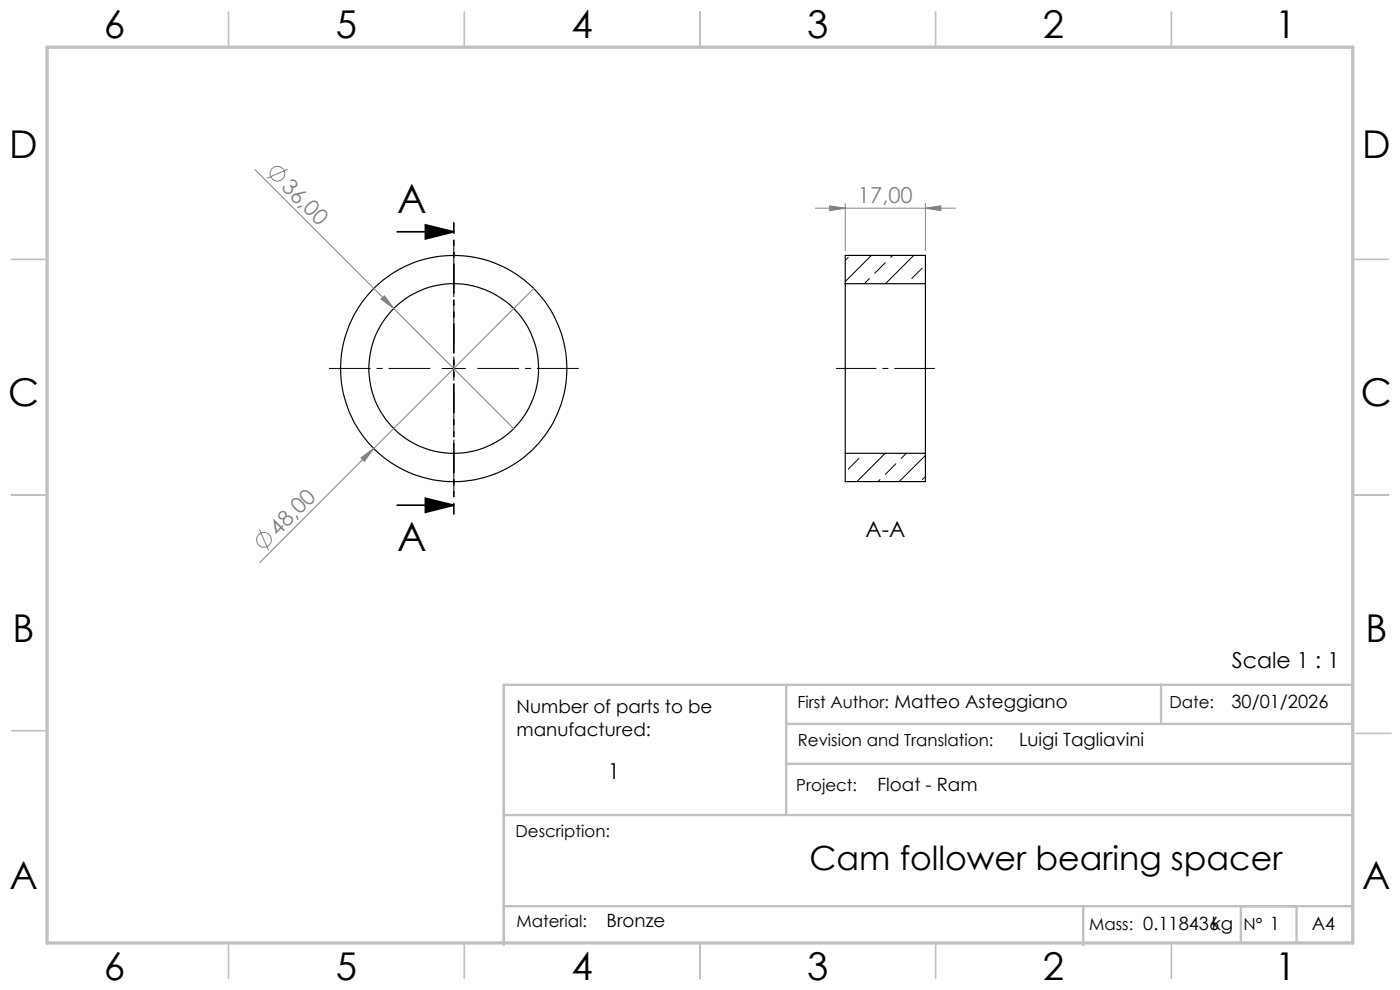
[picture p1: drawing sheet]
<svg xmlns="http://www.w3.org/2000/svg" width="297mm" height="210mm" viewBox="0 0 297 210" stroke-linecap="round" stroke-linejoin="round" font-family="sans-serif">
<g fill="none" stroke="#000" stroke-width=".25">
<path d="M179.3 60.2v36M179.3 60.2h17M179.3 60.2v-6h17v6M196.3 60.2v36M179.3 96.2h17M179.3 96.2v6h17v-6"/>
<circle cx="96.3" cy="78.2" r="18"/>
<circle cx="96.3" cy="78.2" r="24"/>
</g>
<g fill="none" stroke="#000" stroke-width=".21">
<path d="M180 54.6l-.7 .6M184.4 59.1l-1 1.1M184.9 54.2l-5.6 5.5M187.8 55.7l-2.2 2.3M189.4 54.2l-.5 .4M193.9 54.2l-6 6M195.7 56.9l-2.3 2.2M93.8 78.2h4.9M96.3 75.7v5M182.2 97.3l-2.2 2.2M187.8 96.2l-6 6M190 98.4l-2.2 2.2"/>
<path d="M192.3 96.2l-1.1 1.1M196.3 96.6l-5.6 5.6M186.7 101.7l-.4 .5M196.3 101.1l-.6 .6"/>
</g>
<g fill="none" stroke="#808080" stroke-width=".21">
<path d="M54.1 36l29.4 29.4M61.1 35.9l-4.4 1.9M173 44.2h29.7M176 43.7l3.3 .5-3.3 .5zM179.3 43.2v10M196.3 44.2l3.3-.5v1zM196.3 43.2v10M80.8 63.5l.8-.7 1.9 2.6zM83.5 65.4l25.5 25.5M113.2 61.2l-33.9 33.9M76.6 97.1l2.7-2-2 2.8zM79.3 95.1l-24.2 24.2"/>
<path d="M55.1 112.3l1.8 4.4"/>
<circle cx="58.9" cy="36.9" r="1.56"/>
<circle cx="56" cy="114.5" r="1.56"/>
</g>
<path d="M84.2 49.2h12.1M90.2 47.7l6.1 1.5-6.1 1.5zM84.2 107.2h12.1M90.2 105.7l6.1 1.5-6.1 1.5z" fill="none" stroke="#000" stroke-width=".35"/>
<path d="M198.3 78.2h-21" fill="none" stroke="#000" stroke-width=".21" stroke-dasharray="15.2 1.3 1.3 1.3" stroke-dashoffset="6.6" stroke-linecap="butt"/>
<path d="M91.3 78.2h-21.5M96.3 73.2v-21.5M101.3 78.2h21.5M96.3 83.2v21.5" fill="none" stroke="#000" stroke-width=".21" stroke-dasharray="15.2 1.3 1.3 1.3" stroke-dashoffset="6.4" stroke-linecap="butt"/>
<path d="M96.3 47.2v62" fill="none" stroke="#000" stroke-width=".35" stroke-dasharray="6.3 1.3 1.3 1.3 1.3 1.3" stroke-dashoffset="3.9" stroke-linecap="butt"/>
<g fill="none" stroke="#c0c0c0" stroke-width=".35">
<path d="M48.5 2.5v7.5M98.5 2.5v7.5M148.5 2.5v7.5M198.5 2.5v7.5M248.5 2.5v7.5M2.5 55h7.5M287 55h7.5M2.5 105h7.5M287 105h7.5M2.5 155h7.5M287.6 155.6h7.5M48.5 200v7.5"/>
<path d="M98.5 200v7.5M148.5 200v7.5M198.5 200v7.5M248.5 200v7.5"/>
</g>
<path d="M166.8 153.6h120.1v-8.3h-180v55.2M166.8 145.3v27.6M246.3 145.3v8.3M106.9 172.9h180M166.8 162h120.1M106.9 192.2h180M229.8 192.2v8.3M263.2 192.2v7.7M275.1 192.2v7.7" fill="none" stroke="#c0c0c0" stroke-width=".5"/>
<path d="M10 10h277v190h-277z" fill="none" stroke="#c0c0c0" stroke-width=".7"/>
<path d="M90.2 47.7l6.1 1.5-6.1 1.5zM90.2 105.7l6.1 1.5-6.1 1.5z" fill="#000"/>
<g fill="#808080">
<path d="M80.8 63.5l.8-.7 1.9 2.6z"/>
<path d="M76.6 97.1l2.7-2-2 2.8z"/>
<path d="M176 43.7l3.3 .5-3.3 .5zM196.3 44.2l3.3-.5v1z"/>
</g>
<g font-size="8.5">
<text x="84.3" y="45.3">A</text>
<text x="84.3" y="116.8">A</text>
</g>
<g font-size="8.1">
<text x="22" y="8">6</text>
<text x="71.2" y="8">5</text>
<text x="121.2" y="8">4</text>
<text x="171.2" y="8">3</text>
<text x="221.2" y="8">2</text>
<text x="270.5" y="8">1</text>
<text x="2" y="33.6">D</text>
<text x="289" y="33.6">D</text>
<text x="1.7" y="86.1">C</text>
<text x="288.7" y="86.1">C</text>
<text x="2.7" y="136.1">B</text>
<text x="289.7" y="136.1">B</text>
<text x="2" y="188.6">A</text>
<text x="289" y="188.6">A</text>
<text x="22" y="208">6</text>
<text x="71.2" y="208">5</text>
<text x="121.2" y="208">4</text>
<text x="171.2" y="208">3</text>
<text x="221.2" y="208">2</text>
<text x="270.5" y="208">1</text>
</g>
<text font-size="7.1" x="171.7" y="184.5">Cam follower bearing spacer</text>
<g font-size="4.7" fill="#808080">
<text x="59.5" y="39.9" transform="rotate(45 59.5 39.9)">36,00</text>
<text x="182" y="43.1">17,00</text>
<text x="59" y="113.9" transform="rotate(-45 59 113.9)">48,00</text>
</g>
<g font-size="4.7">
<text x="183.6" y="113.8">A-A</text>
<text x="261.3" y="141.6">Scale 1 : 1</text>
<text x="129" y="165.3">1</text>
</g>
<g font-size="3.9">
<text x="109.6" y="151.2">Number of parts to be</text>
<text x="261.2" y="150.2">30/01/2026</text>
<text x="109.6" y="156.1">manufactured:</text>
<text x="216.2" y="158.3">Luigi Tagliavini</text>
<text x="186.1" y="167.8">Float - Ram</text>
<text x="128.7" y="196.7">Bronze</text>
<text x="278.3" y="197.4">A4</text>
</g>
<g font-size="3.5">
<text x="169.2" y="150.1">First Author: Matteo Asteggiano</text>
<text x="248.1" y="150.1">Date:</text>
<text x="169.3" y="158.3">Revision and Translation:</text>
<text x="168.9" y="167.8">Project:</text>
<text x="109.4" y="177.5">Description:</text>
<text x="109.6" y="196.7">Material:</text>
<text x="231.1" y="197.3">Mass: 0.118436kg</text>
<text x="263.8" y="197.3">N° 1</text>
</g>
</svg>
